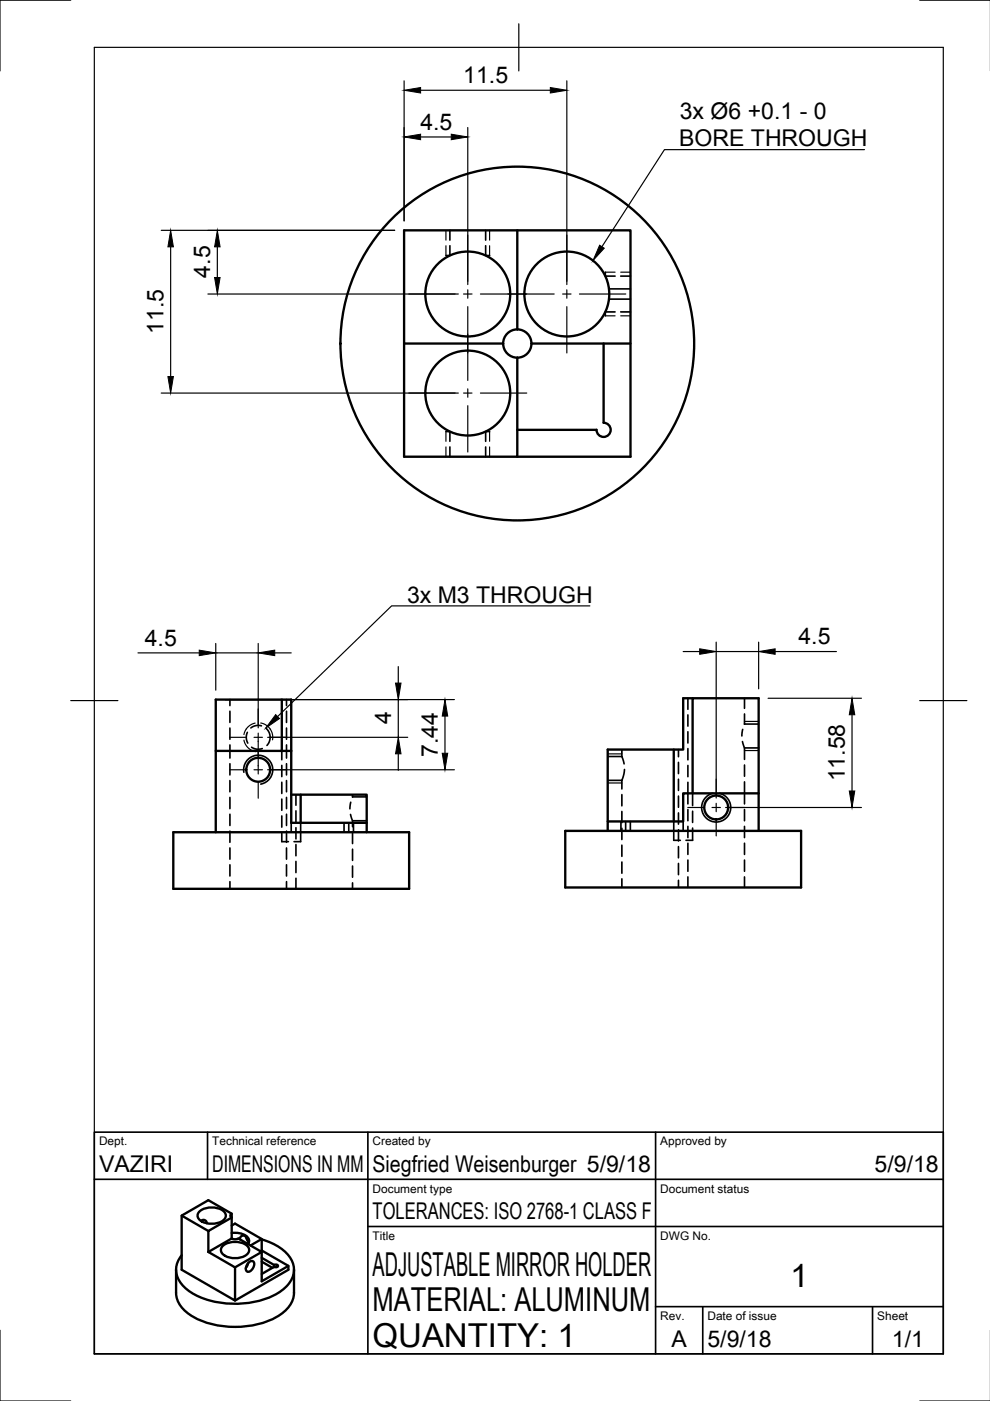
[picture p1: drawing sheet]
<svg xmlns="http://www.w3.org/2000/svg" width="210mm" height="297mm" viewBox="0 0 210 297" stroke-linecap="round" stroke-linejoin="round" font-family="sans-serif">
<!-- layer: Visible -->
<g fill="none" stroke="#000" stroke-width=".5">
<path d="M109.7 48.8v21M85.7 72.8h21M106.7 72.8a3 3 0 0 0 3 3M109.7 75.8v21h-24v-48h48v48h-24M109.7 69.8a3 3 0 0 0-3 3M109.7 69.8a3 3 0 0 1 3 3M112.7 72.8a3 3 0 0 1-3 3M112.7 72.8h21M128 72.8v16.8a1.5 1.5 0 0 1 1.5 1.5 1.5 1.5 0 0 1-1.5 1.5 1.5 1.5 0 0 1-1.5-1.5h-16.8M45.7 159.2h16M59.7 148.3v10.9M142.8 158.9v15.3"/>
<path d="M146.8 148h-2v10.9h-16v15.3M36.7 176.4h50v12h-50zM61.7 168.5h2M63.7 174.4v-5.9h14v7.9M77.7 174.4h-16v-26.1h-16v28.1M119.8 176.2h50v12h-50zM146.8 168.2v-20.2h14v28.2M160.8 168.2h-16v6h-16v2M38.5 257.7l5.7-3.2 4.9 2.8v.8l-4.9 2.9v4.4l5.6 3.3v7l-11.3-6.5zM38.5 257.7l5.7 3.3M42.3 256.9a4.3 4.3 0 0 1 5.2 0 1.23 1.23 0 0 1-.5 2.1 4.4 4.4 0 0 1-4.7-.4 1.13 1.13 0 0 1 0-1.7zM42.6 258.9l.4-.2h.4l.3 .2 .2 .5"/>
<path d="M49.1 259.8l.7-.4 5.7 3.3v2.4l5.6 3.3v.8l-11.3 6.5M49.1 257.3l-.3 .4 .3 .4v4.5M37.3 269.2v4.9a6 6 0 0 0 3.2 4.8 19.2 19.2 0 0 0 18.7 0 6 6 0 0 0 3.1-4.8v-4.9M47.2 264.2a4.3 4.3 0 0 1 5.2 0 1.23 1.23 0 0 1-.4 2.1 4.4 4.4 0 0 1-4.8-.4 1.13 1.13 0 0 1 0-1.7zM49.1 262.6l-4.9 2.8M49.1 261.4a3.6 3.6 0 0 1 3.6 1.3l.1 .7-.2 .4M49.1 262.6a1.56 1.56 0 0 0 1.4 0l5 2.8-5.7 3.3M50.9 262.8l.3-.7 .7-.1 .5 .6 .3 1.1M52.1 262.2l.5 1M52.6 267.8l-.5 1M52.7 267.7a.65 .65 0 0 1 1.1-.1 1.55 1.55 0 0 1-1.4 2 1.42 1.42 0 0 1 .3-1.9zM55.5 262.8a10.1 10.1 0 0 1 6.4 4.5 4.7 4.7 0 0 1-1.6 5.9 17.9 17.9 0 0 1-14.5 2.9 11 11 0 0 1-8-4.9 4.5 4.5 0 0 1 .7-5.1"/>
<path d="M55.5 266.7l2.6 1.5v.4l-2.6 1.5M55.5 265.4v6.3l5.6-3.3M55.5 267.5l2.3 1.3M55.5 265.1l-.3 .2M55.5 262.7l-2.4 1.4M58.1 268.2l.5-.1 .3 .4-.3 .2-.5-.1"/>
<circle cx="99.2" cy="62.3" r="9"/>
<circle cx="109.7" cy="72.8" r="37.5"/>
<circle cx="120.2" cy="62.3" r="9"/>
<circle cx="99.2" cy="83.3" r="9"/>
<circle cx="54.7" cy="163.2" r="2.53"/>
<circle cx="151.9" cy="171.2" r="2.53"/>
</g>
<!-- layer: Hidden -->
<g fill="none" stroke="#000" stroke-width=".35">
<path d="M95.4 52.1v2.1h-.8M95.4 48.8v2.1M103 52.1v2.1h.8M103 48.8v2.1M128.3 57.7v.8h2.1M131.6 58.5h2.1M130.4 66.1h-2.1v.9M131.6 66.1h2.1M94.6 91.5h.8v2.1M95.4 94.8v2M103 94.8v2M103.8 91.5h-.8v2.1"/>
<path d="M48.7 148.3v1.3M48.7 150.8v2.4M48.7 154.4v2.3M48.7 157.9v2.8M52.5 155.3l-.3 1.1 .3 1.2M53.3 158.4l1.1 .4 1.2-.1M55.4 153.9l-1.1-.1-1.1 .5M56.5 154.5l.5 .7 .3 1-.2 1-.5 .8M59.7 159.2v1.9M60.7 148.3v1.3M60.7 150.8v2.4M60.7 154.4v2.3"/>
<path d="M60.7 157.9v2.8M131.8 158.9v1.5M143.8 158.9v1.5M145.8 148v2.4M145.8 151.6v2.4M145.8 155.1v2.4M145.8 158.7v2.4M157.4 157.2l.4 1.4M157.5 154.6l-.2 1.4M157.8 153.5h.1M157.8 158.6h3M157.8 153.5h3"/>
<path d="M157.8 148v2.2M157.8 151.4v2.1M157.8 158.6v2.4M48.7 161.9v2.4M48.7 165.5v2.4M48.7 169.1v2.3M48.7 172.6v2.4M48.7 176.2v2.4M48.7 179.8v2.4M59.7 176.6v1.8h1.5M59.7 162.3v2.4M59.7 165.8v2.4"/>
<path d="M59.7 169.4v2.4M59.7 173v2.4M60.7 161.9v2.4M60.7 165.5v2.4M60.7 169.1v2.3M60.7 172.6v2.4M60.7 176.2v2.4M60.7 179.8v2.4M61.7 174.4v2M62.7 168.5v2.2M62.7 171.9v2.4M62.7 175.5v2.4"/>
<path d="M62.7 179.1v2.3M63.7 174.4v4h-1.4M72.9 174.4v2M73.9 174.4v2M74.3 172.7l.4 1.3M74.4 170.1l-.2 1.4M74.7 169h.1M74.7 174h3M74.7 169h3M74.7 168.5v.5M74.7 174v1.3M74.7 176.5v2.4"/>
<path d="M74.9 174.4v2M128.8 160.4h3M128.8 165.5h3M131.6 174.2v2M131.8 160.4l.5 1.6M131.8 165.5v1.8M131.8 168.5v2.4M131.8 172v2.4M131.8 175.6v2.4M131.8 179.2v2.4M132.4 163.1l-.2 1.2-.3 1.1M132.6 174.2v2"/>
<path d="M133.6 174.2v2M142.8 174.2v4h1.5M143.8 161.6v2.4M143.8 165.2v2.4M143.8 168.8v2.4M143.8 172.4v2.3M143.8 175.9v2.4M143.8 179.5v2.4M144.8 174.2v2M145.8 162.3v2.4M145.8 165.9v4.5M145.8 171.6v2.4"/>
<path d="M145.8 175.2v2.4M145.8 178.8v2.4M146.8 175.6v2.6h-1.4M146.8 168.2v2.6M146.8 172v2.4M157.8 162.2v2.4M157.8 165.8v4.6M157.8 171.6v2.4M157.8 175.2v2.4M157.8 178.8v2.4M48.7 183.4v2.3M48.7 186.9v1.5"/>
<path d="M60.7 183.4v2.3M60.7 186.9v1.5M62.7 182.6v2.4M62.7 186.2v2.2M74.7 180v2.4M74.7 183.6v2.4M74.7 187.2v1.2M131.8 182.8v2.3M131.8 186.3v1.9M143.8 183.1v2.3M143.8 186.6v1.6M145.8 182.4v2.3"/>
<path d="M145.8 185.9v2.3M157.8 182.4v2.3M157.8 185.9v2.3"/>
</g>
<!-- layer: Hidden Narrow -->
<g fill="none" stroke="#000" stroke-width=".25">
<path d="M94.6 48.8v2.1M94.6 52.1v2.1M103.8 48.8v2.1M103.8 52.1v2.1M128.3 57.7h2.1M131.6 57.7h2.1M128.3 67h2.1M131.6 67h2.1M94.6 91.5v2.1M94.6 94.8v2M103.8 91.5v2.1M103.8 94.8v2"/>
<path d="M51.7 156.9l.3 .9 .6 .7 .7 .6 .9 .3M54.1 153.3l-.8 .3-.7 .5-.6 .8-.3 .8M55.3 153.3l1.1 .4 .9 .9 .5 1.1v1.2M128.8 159.8h3M157.8 159.1h3M157.8 153h3M74.7 174.6h3M128.8 166h3"/>
</g>
<!-- layer: Visible Narrow -->
<path d="M129.1 61.3h4.6M129.1 63.4h4.6M51.7 163.7a3.1 3.1 0 0 1 2.5-3.5 3.1 3.1 0 0 1 3.6 2.5 3.1 3.1 0 0 1-2.5 3.5M152.6 168.2a3.1 3.1 0 0 1 1.8 4.8 3.1 3.1 0 0 1-5.1 0 3.1 3.1 0 0 1 1.8-4.8" fill="none" stroke="#000" stroke-width=".35"/>
<!-- layer: Border -->
<path d="M15 0h-15v15M20 10h180v277h-180zM110 5v10M195 0h15M15 148.5h10M195 148.5h10M0 282v15h15M195 297h15" fill="none" stroke="#000" stroke-width=".25"/>
<!-- layer: TitleBlock -->
<path d="M20 240h180v47h-180zM20 250h180M44 240v10M78 240v47M139 240v47M78 260h122M139 277h61M149 277v10M185 277v10" fill="none" stroke="#000" stroke-width=".35"/>
<!-- layer: Center Lines -->
<g fill="none" stroke="#000" stroke-width=".25">
<path d="M99.2 49.8v9.9M120.2 49.8v9.9M86.7 62.3h9.8M98.3 62.3h1.8M99.2 61.4v1.8M99.2 65v15.7M101.9 62.3h15.6M119.3 62.3h1.8M120.2 61.4v1.8M120.2 65v9.8M122.9 62.3h9.8M86.7 83.3h9.8"/>
<path d="M98.3 83.3h1.8M99.2 82.4v1.8M99.2 86v9.8M101.9 83.3h9.8M48.7 156.3h3.4M53.9 156.3h1.7M54.7 150.3v3.3M54.7 155.4v8.7M57.4 156.3h3.4M48.7 163.2h3.4M53.9 163.2h1.7M54.7 165.9v3.3"/>
<path d="M57.4 163.2h3.4M145.8 171.2h3.4M151 171.2h1.7M151.8 165.2v3.3M151.8 170.3v1.8M151.8 173.9v3.3M154.5 171.2h3.4"/>
</g>
<!-- layer: Dimensions -->
<g fill="none" stroke="#000" stroke-width=".25">
<path d="M85.7 17.1v29.7M89.2 19.1h27.5M120.2 17.1v43.2M89.2 29h6.5M99.2 27v33.3M34.2 48.8h49.5M36.2 52.3v27.5M46.1 52.3v6.5M44.1 62.3h53.1M34.2 83.3h63M29.3 138.4h12.9M45.7 136.4v9.9"/>
<path d="M45.7 138.4h9M54.7 136.4v17.9M58.2 138.4h3.5M144.8 138.1h3.5M151.8 136.1v33.1M151.8 138.1h9M160.8 136.1v9.9M164.3 138.1h13M47.7 148.3h48.6M56.7 156.3h29.7M84.4 141.3v3.5M84.4 148.3v8"/>
<path d="M84.4 159.8v3.5M94.3 151.8v7.9M162.8 148h19.8M180.6 151.5v16.2M56.7 163.2h39.6M153.8 171.2h28.8"/>
</g>
<g fill="#000" stroke="#000" stroke-width=".21">
<path d="M85.7 19.1l3.5-.5v1.1zM116.7 18.6l3.5 .5-3.5 .6zM85.7 29l3.5-.5v1.1zM95.7 28.5l3.5 .5-3.5 .6zM36.2 48.8l.6 3.5h-1.2zM45.5 58.8h1.2l-.6 3.5zM46.1 48.8l.6 3.5h-1.2zM35.6 79.8h1.2l-.6 3.5zM42.2 137.8l3.5 .6-3.5 .6zM54.7 138.4l3.5-.6v1.2zM148.3 137.6l3.5 .5-3.5 .6zM160.8 138.1l3.5-.5v1.1z"/>
<path d="M84.4 156.3l.6 3.5h-1.1zM83.9 144.8h1.1l-.6 3.5zM94.3 148.3l.6 3.5h-1.1zM93.8 159.7h1.1l-.6 3.5zM180.6 148l.6 3.5h-1.1zM180.1 167.7h1.1l-.6 3.5z"/>
</g>
<!-- layer: Annotations -->
<path d="M127.1 52l1 .6-2.4 2.7zM58.4 151.5l.9 .8-3 2.1z" fill="#000" stroke="#000" stroke-width=".21"/>
<path d="M183.3 31.7h-42.4l-13.3 20.6M125.1 128.5h-42.1l-24.1 23.4" fill="none" stroke="#000" stroke-width=".25"/>
<g font-size="7">
<text x="79" y="270.5">ADJUSTABLE MIRROR HOLDER</text>
<text x="167.6" y="272.9">1</text>
<text x="79" y="278">MATERIAL: ALUMINUM</text>
<text x="79" y="285.5">QUANTITY: 1</text>
</g>
<g font-size="4.9">
<text x="98.2" y="17.6">11.5</text>
<text x="89.1" y="27.5">4.5</text>
<text x="144.1" y="25.2">3x Ø6 +0.1 - 0</text>
<text x="144" y="31">BORE THROUGH</text>
<text x="44.5" y="58.9" transform="rotate(-90 44.5 58.9)">4.5</text>
<text x="34.6" y="70.8" transform="rotate(-90 34.6 70.8)">11.5</text>
<text x="86.3" y="127.8">3x M3 THROUGH</text>
<text x="30.7" y="136.9">4.5</text>
<text x="169.3" y="136.6">4.5</text>
<text x="82.9" y="153.6" transform="rotate(-90 82.9 153.6)">4</text>
<text x="92.8" y="160.5" transform="rotate(-90 92.8 160.5)">7.44</text>
<text x="179.1" y="165.7" transform="rotate(-90 179.1 165.7)">11.58</text>
<text x="21" y="248.5">VAZIRI</text>
<text x="45" y="248.5">DIMENSIONS IN MM</text>
<text x="79" y="248.5">Siegfried Weisenburger 5/9/18</text>
<text x="185.4" y="248.5">5/9/18</text>
<text x="79" y="258.5">TOLERANCES: ISO 2768-1 CLASS F</text>
<text x="142.4" y="285.7">A</text>
<text x="150" y="285.5">5/9/18</text>
<text x="189.1" y="285.6">1/1</text>
</g>
<g font-size="2.5">
<text x="21" y="242.8">Dept.</text>
<text x="45" y="242.8">Technical reference</text>
<text x="79" y="242.8">Created by</text>
<text x="140" y="242.8">Approved by</text>
<text x="79" y="252.8">Document type</text>
<text x="140" y="252.8">Document status</text>
<text x="79" y="262.8">Title</text>
<text x="140" y="262.8">DWG No.</text>
<text x="140" y="279.8">Rev.</text>
<text x="150" y="279.8">Date of issue</text>
<text x="186" y="279.8">Sheet</text>
</g>
</svg>
